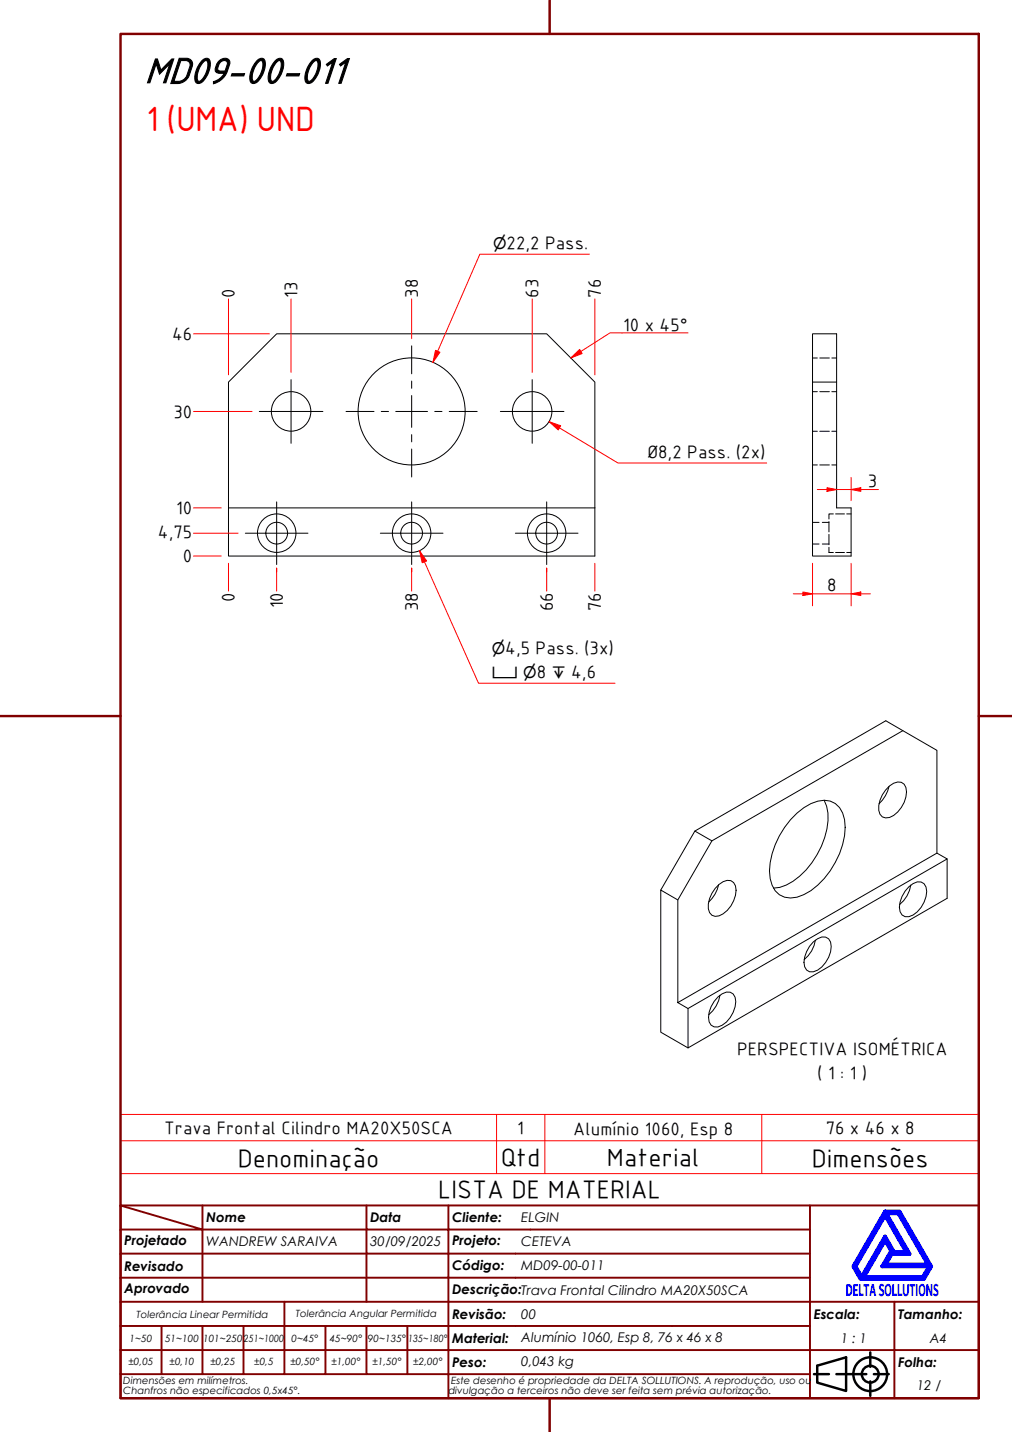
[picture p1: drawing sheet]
<svg xmlns="http://www.w3.org/2000/svg" width="210mm" height="297mm" viewBox="0 0 210 297" stroke-linecap="round" stroke-linejoin="round" font-family="sans-serif">
<!-- layer: Visible (ABNT) -->
<g fill="none" stroke="#000" stroke-width=".21">
<path d="M168.5 79.3v-10.1h5v36.2h3v9.9h-8v-36h5M47.4 105.4v-26.1l10-10.1h56l10 10.1v26.1M47.4 105.4v9.9h76v-9.9M47.4 105.4h76M187.3 151.6l-3.6-2.1-39.6 22.9-7 12.2M144.1 172.4l3.6 2M165.3 168.7a9 9 0 0 1 5.7-2.7 4.2 4.2 0 0 1 4.2 4 16.6 16.6 0 0 1-7 14.7 6.6 6.6 0 0 1-5.5 1.4 4.4 4.4 0 0 1-3-3.8 15.9 15.9 0 0 1 4.3-12.3zM170.9 166a9.5 9.5 0 0 1 .1 7.7 16.9 16.9 0 0 1-7.9 9.9l-1.4 .5-1.3 .1M184.4 163.1a7.1 7.1 0 0 1-2.1 3.6M184.5 163a2.17 2.17 0 0 1 3-.3 4.2 4.2 0 0 1-.6 4.8 4 4 0 0 1-3.2 2.2 1.95 1.95 0 0 1-1.4-2.6 6.6 6.6 0 0 1 2.2-4.1zM194.3 177v-21.4l-7-4-39.6 22.8-7.1 12.3v21.3M196.4 178.2v8.1l-53.7 31.1v-8.2"/>
<path d="M140.6 186.7l-3.5-2.1v29.5l5.6 3.3M149.1 183.5a6.8 6.8 0 0 1-2.1 3.6M149.1 183.5a2.13 2.13 0 0 1 3.1-.4 3.7 3.7 0 0 1 0 3.7 5 5 0 0 1-3.9 3.3 1.98 1.98 0 0 1-1.4-2.6 6.7 6.7 0 0 1 2.2-4zM168.7 195.4l.9-.7a1.72 1.72 0 0 1 2-.2 1.72 1.72 0 0 1 .8 1.8 5.8 5.8 0 0 1-3.7 5.3 1.66 1.66 0 0 1-1.9-2 6.5 6.5 0 0 1 1.9-4.2zM169.1 195a6.4 6.4 0 0 1-2.3 4.1M188.5 183.9l.9-.6a1.73 1.73 0 0 1 2-.2 1.73 1.73 0 0 1 .8 1.8 5.8 5.8 0 0 1-3.7 5.2 1.66 1.66 0 0 1-2-1.9 6.4 6.4 0 0 1 2-4.3zM188.9 183.6a6.4 6.4 0 0 1-2.3 4M140.6 208l53.7-31 2.1 1.2-53.7 31zM148.9 206.8l.9-.7a1.73 1.73 0 0 1 2-.1 1.73 1.73 0 0 1 .8 1.8 5.9 5.9 0 0 1-3.7 5.2 1.66 1.66 0 0 1-1.9-2 6.3 6.3 0 0 1 1.9-4.2zM149.3 206.4a6.6 6.6 0 0 1-2.3 4.1"/>
<circle cx="60.4" cy="85.3" r="4.1"/>
<circle cx="85.4" cy="85.3" r="11.1"/>
<circle cx="110.4" cy="85.3" r="4.1"/>
<circle cx="57.4" cy="110.6" r="2.25"/>
<circle cx="57.4" cy="110.6" r="4"/>
<circle cx="85.4" cy="110.6" r="2.25"/>
<circle cx="85.4" cy="110.6" r="4"/>
<circle cx="113.4" cy="110.6" r="2.25"/>
<circle cx="113.4" cy="110.6" r="4"/>
</g>
<!-- layer: Hidden (ABNT) -->
<g fill="none" stroke="#000" stroke-width=".21">
<path d="M168.5 74.3h1M170 74.3h2M172.5 74.3h1M168.5 96.4h1M168.5 89.5h1M168.5 81.2h1M170 96.4h2M170 89.5h2M170 81.2h2M172.5 96.4h1M172.5 89.5h1M172.5 81.2h1"/>
<path d="M168.5 108.4h1.4M168.5 112.8h1.4M170.6 108.4h1.3M170.6 112.8h1.3M171.9 108.2v2.1M171.9 110.9v2.1M171.9 113.5v1.1h.9M172.8 106.6h-.9v1.1M173.3 106.6h1.9M173.3 114.6h1.9M175.6 106.6h.9M175.6 114.6h.9"/>
</g>
<path d="M120.5 72.9l-2.1 1.4M25 236.6h178v-5.4h-178v12.2M103 231.2v12.2M113 231.2v12.2M158 231.2v12.2M203 236.6v6.8h-178M25 243.4v6.6h178v-6.6" fill="none" stroke="#f00" stroke-width=".21"/>
<!-- layer: Borda A3/A4 (ABNT) -->
<path d="M25 7h178v283h-178zM114 0v7M0 148.5h25M203 148.5h7M114 290v7" fill="none" stroke="#800000" stroke-width=".51"/>
<path d="M183.6 257.3l1.2 2.2-1.8 3.2h9.7l-1.3 2.2h-12.2zM183.6 252.1l4.4 7.6h-2.6l-1.8-3.2-4.9 8.4-1.3-2.2zM183.6 251.3h3l6.5 11.4-1.5 2.6h-13.1l-1.5-2.6zM183.8 251.7h2.5l6.2 10.6h-8.8l1.3-2.2h3.7zM185 259.7h.2l-.1 .2z" fill="none" stroke="#00f" stroke-width=".8"/>
<!-- layer: 0 -->
<path d="M178.5 265.3h13.1" fill="none" stroke="#000" stroke-width=".21"/>
<g fill="none" stroke="#800000" stroke-width=".4">
<path d="M25 250l17 5h-17M25 250h178v40h-178zM42 255h34v5h17M42 255v15M42 250v5M76 250v5h17v5M93 250v5h75M168 250v20h-143M25 260h51v10M25 275h17M33.5 275v10M50.5 275h-8.5v10"/>
<path d="M59 270v15h-8.5M67.5 275v10h-8.5M76 275v10h8.5M84.5 275v10M93 275h-42.5v10M93 260v5h-68M93 275v10h75M93 260h75M93 275h75M168 265h-75v10M185.5 270v10h17.5M203 270h-35v10h17.5v10"/>
<path d="M25 285h25.5M25 280h143v10M67.5 285h8.5M84.5 285h8.5v5"/>
</g>
<g fill="none" stroke="#000" stroke-width=".51">
<path d="M168.8 285h3.1M169.5 283.3l6-1.8v7l-6-1.7zM173.5 285h6.2M180.5 280.5v3M180.5 286.5v3M181.3 285h3"/>
<circle cx="180.5" cy="285" r="3.5"/>
<circle cx="180.5" cy="285" r="1.75"/>
</g>
<!-- layer: Marca de centro (ISO) -->
<g fill="none" stroke="#000" stroke-width=".21">
<path d="M60.4 78.7v13.3M85.4 71.7v5.8M85.4 79v1.5M110.4 78.7v13.3M53.8 85.4h13.2M71.8 85.4h5.8M79.1 85.4h1.5M82.1 85.4h6.6M85.4 82v6.7M85.4 90.2v1.5M85.4 93.1v5.8M90.2 85.4h1.5"/>
<path d="M93.2 85.4h5.8M103.8 85.4h13.2M50.9 110.6h13M57.4 104.1v13M78.9 110.6h13M85.4 104.1v13M106.9 110.6h13M113.4 104.1v13"/>
</g>
<path d="M40.1 69.2h15.8M47.4 62v15.8M60.4 62v15.2M85.4 62v8.3M110.4 62v15.2M123.4 62v15.8M40.1 85.4h12.2M40.1 115.3h5.8M40.1 110.6h9.3M40.1 105.4h5.8" fill="none" stroke="#f00" stroke-width=".21"/>
<path d="M118.4 74.3l1.8-1.8 .6 .8z" fill="#f00"/>
<path d="M118.4 74.3l1.8-1.8 .6 .8zM142.7 69.1h-16.2l-6 3.8M87 114.2l1 2.3" fill="none" stroke="#f00" stroke-width=".21"/>
<path d="M47.4 116.8v5.8M57.4 118.6v-.8v4.8M85.4 118.6v-.8v4.8M113.4 118.6v-.8v4.8M123.4 116.8v5.8" fill="none" stroke="#f00" stroke-width=".21"/>
<path d="M87 114.2l1.5 2.1-.9 .4z" fill="#f00"/>
<path d="M113.9 87.5l2.1 1.3M87 114.2l1.5 2.1-.9 .4zM88 116.5l11.3 25.2h28.3" fill="none" stroke="#f00" stroke-width=".21"/>
<path d="M113.9 87.5l2.4 .8-.5 .9z" fill="#f00"/>
<path d="M90.8 72.9l-1 2.3M113.9 87.5l2.4 .8-.5 .9zM116 88.8l12.2 7.2h30.8" fill="none" stroke="#f00" stroke-width=".21"/>
<path d="M90.3 72.7l.9 .4-1.4 2.1z" fill="#f00"/>
<path d="M122.3 52.7h-22.8l-8.7 20.2M90.3 72.7l.9 .4-1.4 2.1z" fill="none" stroke="#f00" stroke-width=".21"/>
<path d="M166.5 123.2h2" fill="none" stroke="#f00" stroke-width=".21"/>
<path d="M166.5 122.8l2 .4-2 .3z" fill="#f00"/>
<path d="M166.5 122.8l2 .4-2 .3zM176.5 123.2h2" fill="none" stroke="#f00" stroke-width=".21"/>
<path d="M176.5 123.2l2-.4v.7z" fill="#f00"/>
<path d="M168.5 116.8v8.9M176.5 116.8v8.9M176.5 101.5h2M164.5 123.2h2M168.5 123.2h8M176.5 123.2l2-.4v.7zM178.5 123.2h2" fill="none" stroke="#f00" stroke-width=".21"/>
<path d="M176.5 101.5l2-.3v.7z" fill="#f00"/>
<path d="M171.5 101.5h2M176.5 101.5l2-.3v.7z" fill="none" stroke="#f00" stroke-width=".21"/>
<path d="M171.5 101.2l2 .3-2 .4z" fill="#f00"/>
<path d="M176.5 99v4.9M169.5 101.5h2M171.5 101.2l2 .3-2 .4zM173.5 101.5h3M178.5 101.5h3.7" fill="none" stroke="#f00" stroke-width=".21"/>
<text font-size="81.9" fill="#fff" x="188.7" y="289">.</text>
<text font-size="8.1" x="30" y="17.2">MD09-00-011</text>
<text font-size="7" fill="#f00" x="30.4" y="27.1">1 (UMA) UND</text>
<g font-size="5.4">
<text x="49.3" y="242">Denominação</text>
<text x="103.9" y="241.8">Qtd</text>
<text x="125.9" y="241.8">Material</text>
<text x="168.4" y="242">Dimensões</text>
<text x="90.9" y="248.5">LISTA DE MATERIAL</text>
</g>
<g font-size="3.9">
<text x="105.1" y="51.6">22,2 Pass.</text>
<text x="48.7" y="61.8" transform="rotate(-90 48.7 61.8)">0</text>
<text x="61.6" y="61.8" transform="rotate(-90 61.6 61.8)">13</text>
<text x="86.6" y="61.8" transform="rotate(-90 86.6 61.8)">38</text>
<text x="111.7" y="61.8" transform="rotate(-90 111.7 61.8)">63</text>
<text x="124.7" y="61.8" transform="rotate(-90 124.7 61.8)">76</text>
<text x="35.7" y="70.5">46</text>
<text x="129.3" y="68.7">10 x 45°</text>
<text x="36" y="86.6">30</text>
<text x="134.3" y="94.9">Ø8,2 Pass. (2x)</text>
<text x="180" y="101">3</text>
<text x="36.5" y="106.6">10</text>
<text x="32.7" y="111.6">4,75</text>
<text x="37.9" y="116.6">0</text>
<text x="48.7" y="124.8" transform="rotate(-90 48.7 124.8)">0</text>
<text x="171.6" y="122.6">8</text>
<text x="58.7" y="126.2" transform="rotate(-90 58.7 126.2)">10</text>
<text x="86.7" y="126.8" transform="rotate(-90 86.7 126.8)">38</text>
<text x="114.7" y="126.8" transform="rotate(-90 114.7 126.8)">66</text>
<text x="124.7" y="126.8" transform="rotate(-90 124.7 126.8)">76</text>
<text x="104.8" y="135.6">4,5 Pass. (3x)</text>
<text x="111.4" y="140.6">8</text>
<text x="118.5" y="140.6">4,6</text>
<text x="152.9" y="218.9">PERSPECTIVA ISOMÉTRICA</text>
<text x="169.5" y="223.9">( 1 : 1 )</text>
<text x="34.1" y="235.2">Trava Frontal Cilindro MA20X50SCA</text>
<text x="107.3" y="235.2">1</text>
<text x="118.9" y="235.3">Alumínio 1060, Esp 8</text>
<text x="171.3" y="235.2">76 x 46 x 8</text>
</g>
<text font-size="3.9" fill="#00f" x="175.4" y="268.8">DELTASOLLUTIONS</text>
<g font-size="3.3">
<text x="102.3" y="51.6">⌀</text>
<text x="102" y="135.6">⌀</text>
<text x="102" y="140.6">⌴ ⌀</text>
<text x="114.4" y="140.6">↧</text>
</g>
<g font-size="2.8">
<text x="42.8" y="253.5">Nome</text>
<text x="76.8" y="253.5">Data</text>
<text x="93.8" y="253.6">Cliente:</text>
<text x="108.1" y="253.5">ELGIN</text>
<text x="25.8" y="263.6">Revisado</text>
<text x="25.8" y="258.3">Projetado</text>
<text x="42.8" y="258.5">WANDREW SARAIVA</text>
<text x="76.8" y="258.4">30/09/2025</text>
<text x="93.8" y="263.4">Código:</text>
<text x="93.8" y="258.3">Projeto:</text>
<text x="108.1" y="263.5">MD09-00-011</text>
<text x="108.1" y="258.5">CETEVA</text>
<text x="25.8" y="268.3">Aprovado</text>
<text x="93.8" y="268.3">Descrição:Trava Frontal Cilindro MA20X50SCA</text>
<text x="93.8" y="273.6">Revisão:</text>
<text x="108.1" y="273.5">00</text>
<text x="168.8" y="273.5">Escala:</text>
<text x="186.3" y="273.5">Tamanho:</text>
<text x="93.8" y="278.6">Material:</text>
<text x="108.1" y="278.3">Alumínio 1060, Esp 8, 76 x 46 x 8</text>
<text x="174.4" y="278.5">1 : 1</text>
<text x="192.8" y="278.6">A4</text>
<text x="93.8" y="283.5">Peso:</text>
<text x="108.1" y="283.3">0,043 kg</text>
<text x="186.3" y="283.5">Folha:</text>
<text x="190.2" y="288.4">12 / 12</text>
</g>
<g font-size="2.1">
<text x="28.3" y="273.3">Tolerância Linear Permitida</text>
<text x="61.4" y="273.1">Tolerância Angular Permitida</text>
<text x="26.9" y="278.3">1~50</text>
<text x="34.2" y="278.3">51~100</text>
<text x="42.1" y="278.3">101~250</text>
<text x="50.5" y="278.3">251~1000</text>
<text x="60.5" y="278.3">0~45°</text>
<text x="68.4" y="278.3">45~90°</text>
<text x="76.3" y="278.3">90~135°</text>
<text x="84.7" y="278.3">135~180°</text>
<text x="25.6" y="287.1">Dimensões em milímetros.</text>
<text x="26.6" y="283.2">±0,05</text>
<text x="35.2" y="283.2">±0,10</text>
<text x="43.6" y="283.2">±0,25</text>
<text x="52.7" y="283.2">±0,5</text>
<text x="60.2" y="283.2">±0,50°</text>
<text x="68.7" y="283.2">±1,00°</text>
<text x="77.2" y="283.2">±1,50°</text>
<text x="85.7" y="283.2">±2,00°</text>
<text x="93.6" y="287.1">Este desenho é propriedade da DELTA SOLLUTIONS. A reprodução, uso ou</text>
<text x="25.6" y="289.2">Chanfros não especificados 0,5x45°.</text>
<text x="93" y="289.2">divulgação a terceiros não deve ser feita sem prévia autorização.</text>
</g>
</svg>
